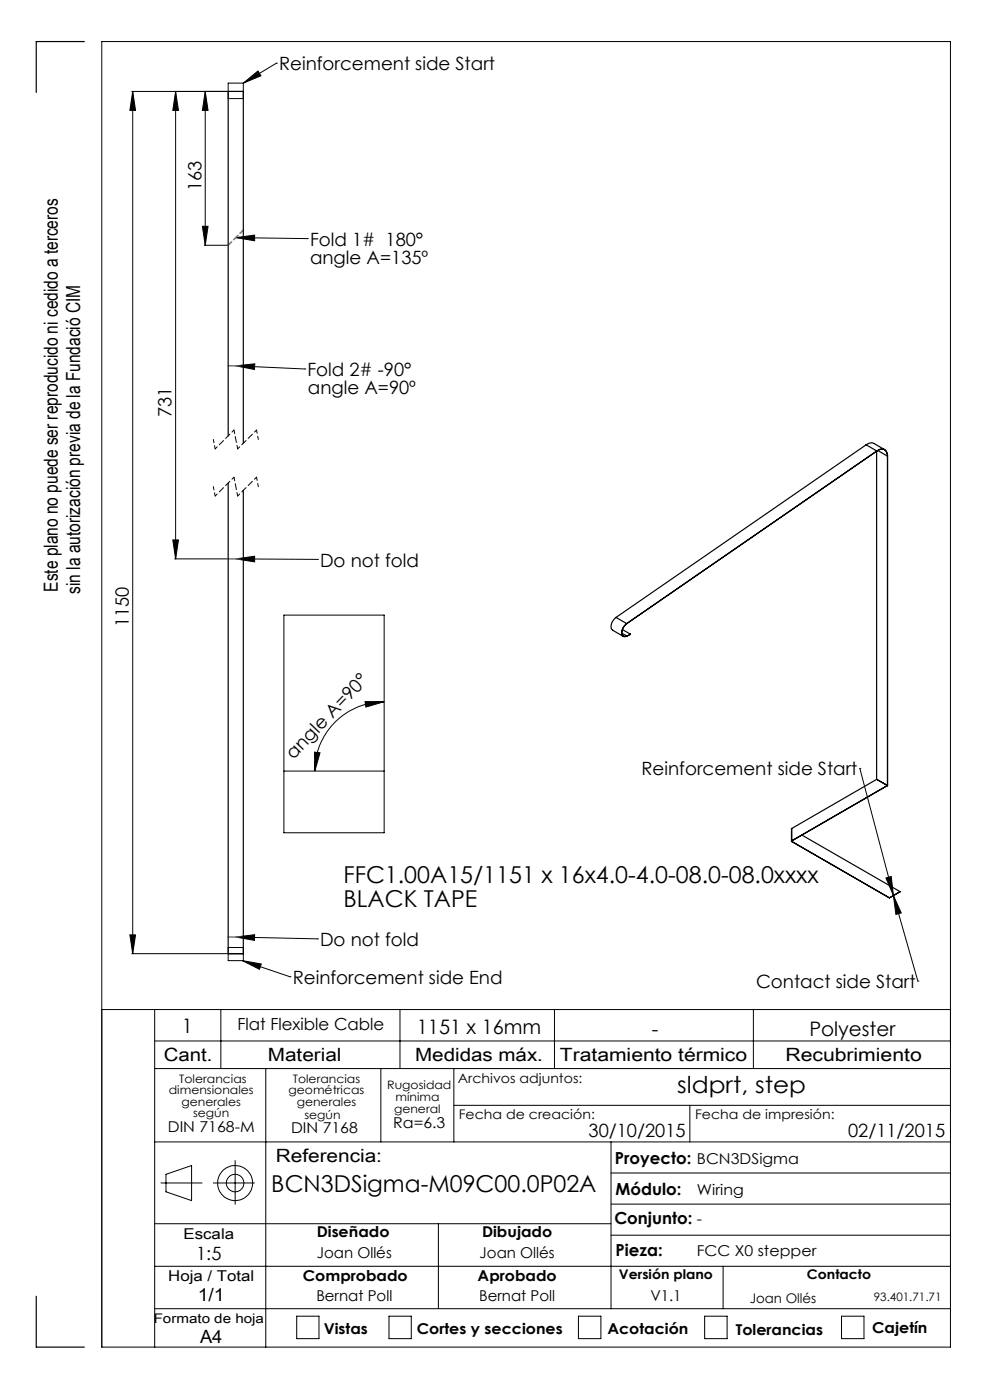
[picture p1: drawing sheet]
<svg xmlns="http://www.w3.org/2000/svg" width="210mm" height="297mm" viewBox="0 0 210 297" stroke-linecap="round" stroke-linejoin="round" font-family="sans-serif">
<g fill="none" stroke="#000" stroke-width=".21">
<path d="M27.9 19.4h20.3M28.2 19.4v182.9M28.2 19.4l.6 4h-1.2zM37.3 19.4v99.2M37.3 19.4l.6 4h-1.2zM43.5 19.4v32.6M43.5 19.4l.6 4h-1.2zM48.4 19.4h3.2M48.4 17.6h3.2v3.3h-3.2zM51.6 17.6l3.1-2.5 .7 1zM58.6 13.4h.1M58.6 13.4l-7 4.2"/>
<path d="M42.9 48h1.2l-.6 4zM43.4 52h4.8M50 50.4l15.2 .2M50 50.4l4-.5v1.2zM65.2 50.6h.1M50 77.6l14.7 .7M50 77.6l4-.4v1.2zM64.7 78.3h.1M36.7 114.5h1.2l-.6 4.1zM37 118.6h11.2M50 118.6l17.3 .1M50 118.6l4-.6v1.2z"/>
<path d="M67.3 118.7h.1M60.2 130.5h21.3v46.2h-21.3zM66.7 159.6l1.2 .1-1.1 3.9zM77.4 148.8l4.1 .1-3.9 1.1zM81.5 148.9a14.7 14.7 0 0 0-14.7 14.7M60.2 163.6h21.3M182.4 163h.1M182.4 163l7.1 27M27.6 198.3h1.2l-.6 4zM50 198.8l17.3 .4M50 198.8l4-.5v1.2zM67.3 199.2h.1"/>
<path d="M187.9 186.3l1.2-.4 .4 4.1zM189.5 190l1.7 3.7-1.2 .3zM189.5 190l5.2 18.1M21.6 214.2h180M27.9 202.3h20.3M32.8 214.2v71.6M46.8 214.2v12.5M48.4 202.3h3.2M48.4 201h3.2v2.8h-3.2zM51.4 203.8l4 .7-.4 1.1zM51.4 203.8l10.1 3.4M61.5 207.2h.1"/>
<path d="M84.8 214.2v12.5M117.6 214.2v12.5M159.8 214.2v12.5M194.7 208.1h.1M32.8 220.8h168.8M32.8 226.7h168.8M56.4 226.7v59.1M80.8 226.7v15.5M96.3 226.7v15.5M96.3 234.5h105.3M146.3 234.5v7.7M32.8 259.6h96.8"/>
<path d="M32.8 242.2h168.8M34.1 251h8.8M35.2 249.1l5.4-1.8v7.4l-5.4-1.9zM45.3 251h8.7M49.9 246.2v9.3M93 259.6v18M129.6 242.2v35.4M129.6 255.4h72M129.6 248.8h72M32.8 277.6h168.8M32.8 268.6h168.8M62.9 279.2h4.8v4.8h-4.8z"/>
<path d="M82.5 279.2h4.7v4.8h-4.7zM122.7 279.2h4.8v4.8h-4.8zM129.6 262h72M149.5 279.2h4.7v4.8h-4.7zM153.4 268.6v9M178.5 279.2h4.8v4.8h-4.8zM21.6 285.8h180v-277h-180v277"/>
<circle cx="49.9" cy="251" r="3.7"/>
<circle cx="49.9" cy="251" r="1.86"/>
</g>
<path d="M45.6 95.2l-.3-2M54.8 93.2l-.4-2M45.6 105.2l-.3-2M54.8 103.2l-.4-2" fill="none" stroke="#000" stroke-width=".21" stroke-dasharray="1.3 .6" stroke-dashoffset=".6"/>
<path d="M49.6 91.2l-4 4M54.4 91.2l-4 4M49.6 101.2l-4 4M54.4 101.2l-4 4" fill="none" stroke="#000" stroke-width=".21" stroke-dasharray="1.3 .6" stroke-dashoffset=".7"/>
<path d="M50.4 95.2l-.8-4M50.4 105.2l-.8-4" fill="none" stroke="#000" stroke-width=".21" stroke-dasharray="1.3 .6" stroke-dashoffset=".5"/>
<path d="M48.4 77.6h3.2M48.4 118.6h3.2M48.4 198.8h3.2" fill="none" stroke="#808080" stroke-width=".35"/>
<path d="M48.4 52l3.2-3.2" fill="none" stroke="#808080" stroke-width=".35" stroke-dasharray="1.3 .6" stroke-dashoffset=".3"/>
<g fill="none" stroke="#000" stroke-width=".25">
<path d="M17.9 8.8h-10.2v10.8M48.4 92.5v-73.1h3.2v74.6M183.7 94.4l.7-.4 .6-.1 2.6 1.5M183.7 94.4l-53 36.6M183.7 94.4l2.3 1.3M185.9 95.7v69.6M186 95.7a1.31 1.31 0 0 1 1.5-.4 1.31 1.31 0 0 1 .8 1.4M186 95.7a1.29 1.29 0 0 1 1.5-.3 1.29 1.29 0 0 1 .7 1.4M186 95.7l-53.1 36.6M186.2 95.6l2 1.2M188.3 96.7l-.1 .1M188.3 96.7v69.9"/>
<path d="M48.4 102.5v99.8h3.2v-98.3M130.7 131a2.05 2.05 0 0 0-.8 2.6l2.3 1.4M130.7 131l2.2 1.3M131.9 134.3l1.1 .6M132 133.6l1.7 .9M132.9 132.3a2.09 2.09 0 0 0-.8 2.6l.4 .2 .5-.1M132.9 132.3a2 2 0 0 0-.7 2.6l.3 .1 .5-.1M132.9 132.3h.1M133 134.9v.1M133.7 134.5l-.7 .4M133.7 134.5l-.7 .5M168 175.8l-.1 2.7 .1-.1"/>
<path d="M168 175.8l-.1 2.7M170.1 177.2l20.8 12M185.9 165.3h.1M185.9 165.3l2.3 1.3M185.9 165.3l-17.9 10.5M188.2 166.6l-20.3 11.9 20.8 12M188.2 166.6v.1M188.2 166.6h.1M188.3 166.6l-.1 .1M188.7 190.5h.1M190.9 189.2l-2.2 1.3M190.9 189.2h.1"/>
<path d="M7.7 275v10.8h10.2"/>
</g>
<g fill="#000">
<path d="M28.2 19.4l.6 4h-1.2zM27.6 198.3h1.2l-.6 4z"/>
<path d="M37.3 19.4l.6 4h-1.2zM36.7 114.5h1.2l-.6 4.1zM43.5 19.4l.6 4h-1.2zM42.9 48h1.2l-.6 4z"/>
<path d="M77.4 148.8l4.1 .1-3.9 1.1zM66.7 159.6l1.2 .1-1.1 3.9z"/>
<path d="M50 198.8l4-.5v1.2zM50 118.6l4-.6v1.2zM50 77.6l4-.4v1.2zM50 50.4l4-.5v1.2z"/>
<path d="M189.5 190l1.7 3.7-1.2 .3zM187.9 186.3l1.2-.4 .4 4.1zM51.4 203.8l4 .7-.4 1.1zM51.6 17.6l3.1-2.5 .7 1z"/>
</g>
<g font-size="4.9">
<text x="72.9" y="187.4">FFC1.00A15/1151 x 16x4.0-4.0-08.0-08.0xxxx</text>
<text x="72.9" y="192.3">BLACK TAPE</text>
<text x="143.7" y="231.8">sldprt, step</text>
<text x="57.6" y="253">BCN3DSigma-M09C00.0P02A</text>
</g>
<g font-size="4.2">
<text x="38.6" y="219">1</text>
<text x="88.4" y="219.4">1151 x 16mm</text>
<text x="138.3" y="219.7">-</text>
<text x="171.7" y="219.7">Polyester</text>
</g>
<g font-size="4.1">
<text x="12.3" y="125.5" transform="rotate(-90 12.3 125.5)">Este plano no puede ser reproducido ni cedido a terceros</text>
<text x="17" y="126" transform="rotate(-90 17 126)">sin la autorización previa de la Fundació CIM</text>
</g>
<g font-size="3.9">
<text x="59.2" y="14.9">Reinforcement side Start</text>
<text x="42.7" y="40.6" transform="rotate(-90 42.7 40.6)">163</text>
<text x="65.8" y="52.1">Fold 1# 180°</text>
<text x="65.8" y="56">angle A=135º</text>
<text x="65.2" y="79.8">Fold 2# -90°</text>
<text x="65.3" y="83.7">angle A=90º</text>
<text x="36.4" y="88.5" transform="rotate(-90 36.4 88.5)">731</text>
<text x="67.9" y="120.2">Do not fold</text>
<text x="27.3" y="133.1" transform="rotate(-90 27.3 133.1)">1150</text>
<text x="62.3" y="161.2" transform="rotate(-46 62.3 161.2)">angle A=90°</text>
<text x="136.1" y="164.4">Reinforcement side Start</text>
<text x="67.9" y="200.7">Do not fold</text>
<text x="62.1" y="208.7">Reinforcement side End</text>
<text x="160.4" y="209.5">Contact side Start</text>
<text x="34.8" y="225">Cant.</text>
<text x="56.8" y="225">Material</text>
<text x="88.1" y="225">Medidas máx.</text>
<text x="118.8" y="225">Tratamiento térmico</text>
<text x="166.6" y="225">Recubrimiento</text>
<text x="124.8" y="241.3">30/10/2015</text>
<text x="179.9" y="241.3">02/11/2015</text>
<text x="58.5" y="246.5">Referencia:</text>
<text x="41.6" y="267.2">1:5</text>
<text x="41.9" y="276.1">1/1</text>
<text x="42.4" y="284.9">A4</text>
</g>
<g font-size="3.5">
<text x="50.4" y="218.6">Flat Flexible Cable</text>
<text x="130.5" y="246.8">Proyecto: BCN3DSigma</text>
<text x="130.6" y="253.4">Módulo:</text>
<text x="130.3" y="259.8">Conjunto: -</text>
<text x="130.6" y="266.4">Pieza:</text>
</g>
<g font-size="3.2">
<text x="83.4" y="239.3">Ra=6.3</text>
<text x="35.6" y="240.1">DIN 7168-M</text>
<text x="61.7" y="240.4">DIN 7168</text>
<text x="147.8" y="253.4">Wiring</text>
<text x="38.9" y="262.9">Escala</text>
<text x="67.2" y="262.5">Diseñado</text>
<text x="102.3" y="262.5">Dibujado</text>
<text x="67.2" y="266.8">Joan Ollés</text>
<text x="101.7" y="266.8">Joan Ollés</text>
<text x="147.8" y="266.4">FCC X0 stepper</text>
<text x="35.7" y="271.7">Hoja / Total</text>
<text x="64.2" y="271.7">Comprobado</text>
<text x="101.3" y="271.7">Aprobado</text>
<text x="67.1" y="276.1">Bernat Poll</text>
<text x="101.6" y="276.1">Bernat Poll</text>
<text x="138" y="276.1">V1.1</text>
<text x="68.7" y="283.1">Vistas</text>
<text x="88.4" y="283.1">Cortes y secciones</text>
<text x="128.8" y="283.1">Acotación</text>
<text x="156.1" y="283.2">Tolerancias</text>
<text x="185" y="282.8">Cajetín</text>
</g>
<g font-size="2.8">
<text x="97.1" y="229.7">Archivos adjuntos:</text>
<text x="97.3" y="237.4">Fecha de creación:</text>
<text x="147.4" y="237.4">Fecha de impresión:</text>
<text x="131.3" y="271.4">Versión plano</text>
<text x="171.2" y="271.4">Contacto</text>
<text x="32.6" y="280.7">Formato de hoja</text>
<text x="159" y="276.3">Joan Ollés</text>
</g>
<g font-size="2.5">
<text x="35.8" y="232.1">dimensionales</text>
<text x="38" y="229.6">Tolerancias</text>
<text x="61.2" y="232.1">geométricas</text>
<text x="62.1" y="229.6">Tolerancias</text>
<text x="82.1" y="231">Rugosidad</text>
<text x="83.9" y="233.5">mínima</text>
<text x="38.5" y="234.6">generales</text>
<text x="41" y="237.1">según</text>
<text x="62.9" y="234.6">generales</text>
<text x="64.6" y="237.3">según</text>
<text x="83.6" y="236.2">general</text>
<text x="185.4" y="276.1">93.401.71.71</text>
</g>
</svg>
